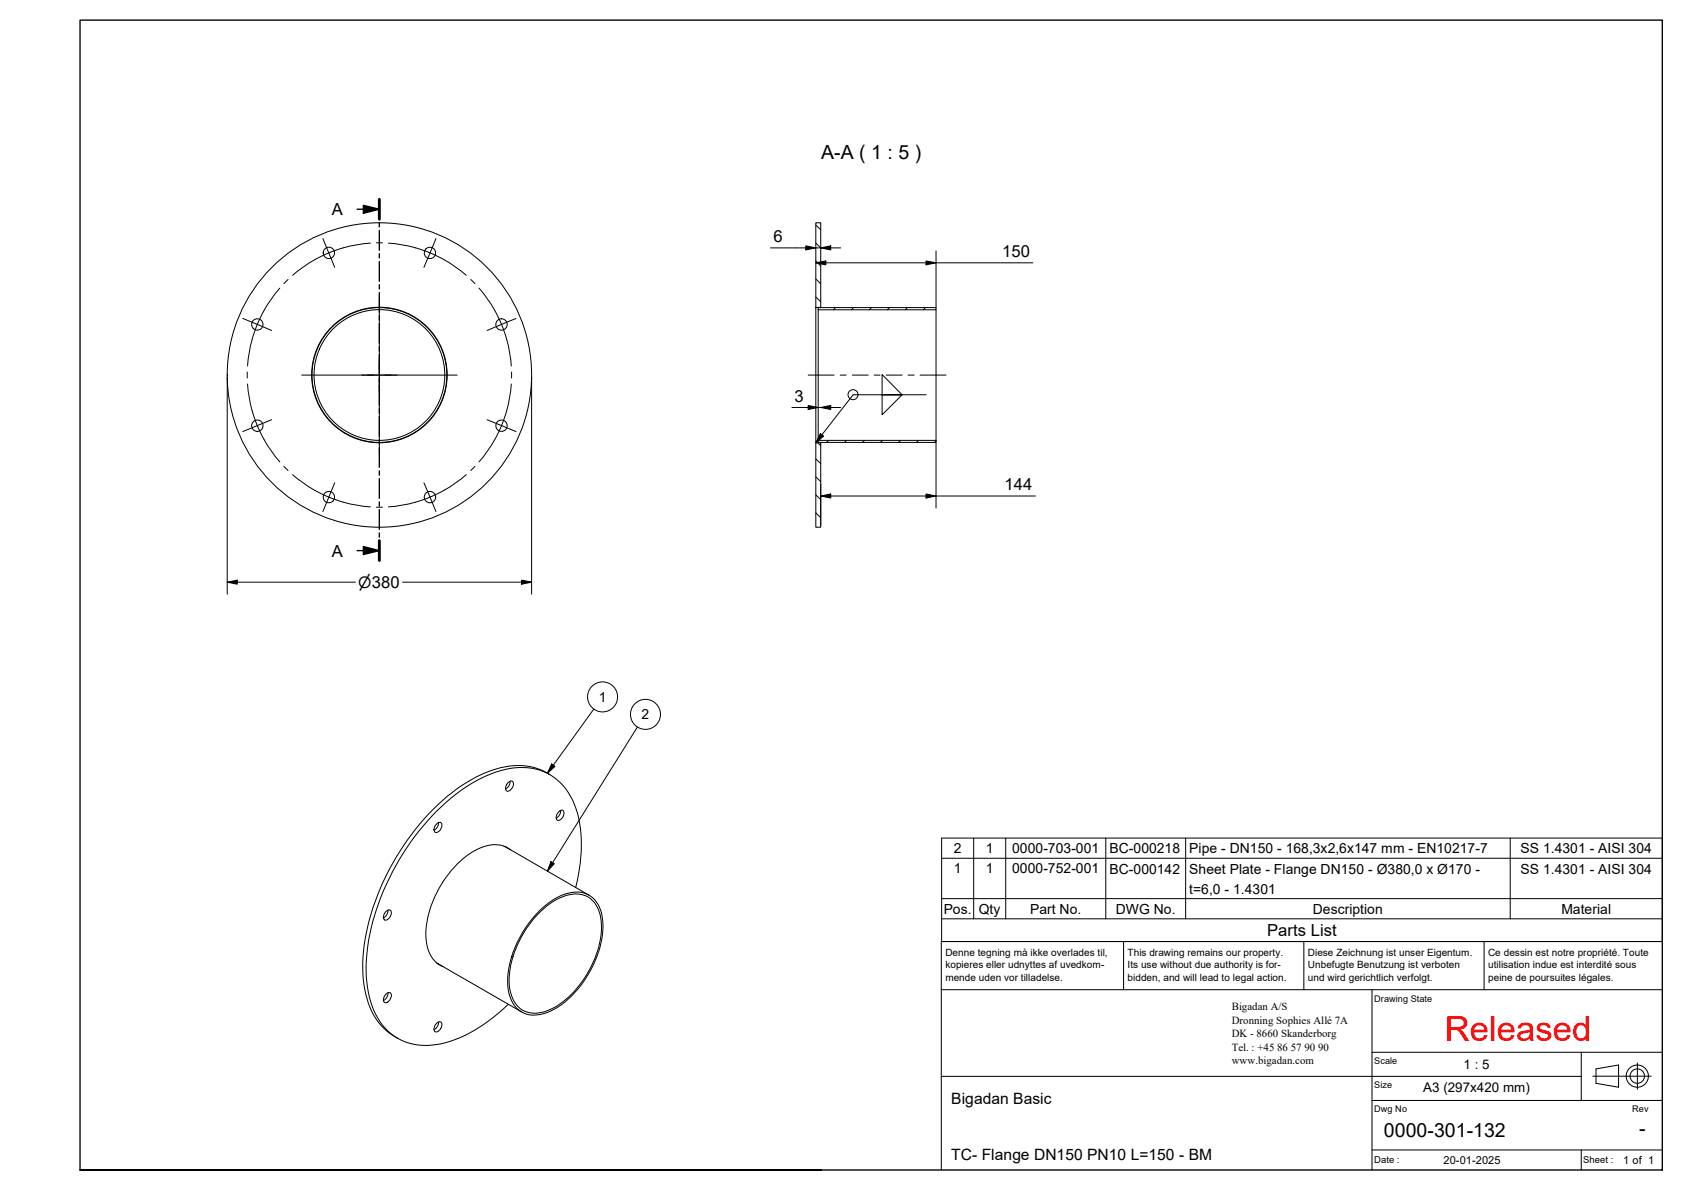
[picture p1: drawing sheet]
<svg xmlns="http://www.w3.org/2000/svg" width="420mm" height="297mm" viewBox="0 0 420 297" stroke-linecap="round" stroke-linejoin="round" font-family="sans-serif">
<!-- layer: Hatch -->
<g fill="none" stroke="#000" stroke-width=".25">
<path d="M203.7 56.2l1.2 1.1M203.7 74.1l1.2 1.2M203.7 69.6l1.2 1.3M203.7 65.1l1.2 1.3M203.7 60.6l1.2 1.3M208.6 76.8l-.5 .5M213.1 76.8l-.5 .5M217.6 76.8l-.6 .5M222 76.8l-.5 .5M226.5 76.8l-.5 .5M231 76.8l-.5 .5M203.7 119l1.2 1.2"/>
<path d="M203.7 114.5l1.2 1.2M204.1 110.5l.8 .7M206.8 109.9l-.5 .5M211.3 109.9l-.5 .5M215.9 109.9l-.6 .5M220.3 109.9l-.5 .5M224.8 109.9l-.5 .5M229.3 109.9l-.5 .5M233.7 110.1l-.4 .3M203.7 128l1.2 1.2M203.7 123.5l1.2 1.2"/>
</g>
<!-- layer: Visible -->
<g fill="none" stroke="#000" stroke-width=".25">
<path d="M203.7 55.6h1.2v21.1h-1.2zM203.7 76.7v33.8M204.3 76.8h29.4v.5h-29.4zM204.3 77.3v32.6M204.9 76.7v.1M233.7 77.3v32.6M203.7 110.5h1.2v21.1h-1.2zM204.3 109.9h29.4v.5h-29.4zM204.9 110.4v.1M126.9 195.3a.76 .76 0 0 1 1.1-.2 .76 .76 0 0 1 .1 1.1 1.64 1.64 0 0 1-1.6 1.3 1.44 1.44 0 0 1 .4-2.2zM127.3 195a2.2 2.2 0 0 1-1.1 1.9M137.3 193.4a16.1 16.1 0 0 0-14.7-1.1 45 45 0 0 0-19.9 16.1 59.2 59.2 0 0 0-12.1 31.8 23.7 23.7 0 0 0 4 15.1l2.2 2.2 2.5 1.7"/>
<path d="M108.8 205.9l.2-.2a.75 .75 0 0 1 1-.4 .75 .75 0 0 1 .3 1.1 1.5 1.5 0 0 1-1.7 1.3l-.3-.6zM109.5 205.3a2.21 2.21 0 0 1-1.1 1.9M125.8 211.2l21.3 12.3M126.3 211.4l.3 .3M127.5 212.1a7.7 7.7 0 0 0-8.5 0 25.9 25.9 0 0 0-12.7 21.9 7.6 7.6 0 0 0 4.3 7.3M139.6 202.5a.69 .69 0 0 1 1-.2 .69 .69 0 0 1 .2 1 1.58 1.58 0 0 1-1.7 1.4 1.57 1.57 0 0 1 .5-2.2zM140 202.3a2.21 2.21 0 0 1-1.1 1.9M96.4 227.4a.71 .71 0 0 1 1-.2 .71 .71 0 0 1 .3 1 1.58 1.58 0 0 1-1.7 1.4 1.48 1.48 0 0 1 .4-2.2zM96.9 227.2a2.13 2.13 0 0 1-1.2 1.9M134.2 228.2a13.7 13.7 0 0 1 10.1-5 6.4 6.4 0 0 1 5.7 6.3 23.3 23.3 0 0 1-5.5 16.6 15.9 15.9 0 0 1-10.9 6.8 6.1 6.1 0 0 1-6.2-5.5 20.9 20.9 0 0 1 3.5-14.7l1.9-2.8zM134.7 227.4a13.6 13.6 0 0 1 10.1-4.7 6.5 6.5 0 0 1 5.5 5.8 22.6 22.6 0 0 1-4.2 15.9 19.9 19.9 0 0 1-10.7 8.7 6.3 6.3 0 0 1-8.2-4.8 20.6 20.6 0 0 1 2.8-14.6l1.8-3zM143.7 221.5a36.2 36.2 0 0 0 .1-19.6 14.1 14.1 0 0 0-17.8-9.8 38.9 38.9 0 0 0-19.2 12.7 61.3 61.3 0 0 0-15.2 33.1 26 26 0 0 0 3.4 17.3 13.9 13.9 0 0 0 14.9 5.4 36 36 0 0 0 17-9.9"/>
<path d="M96.4 248.1a.76 .76 0 0 1 1.1-.3 .76 .76 0 0 1 .1 1.1 1.41 1.41 0 0 1-1.7 1.3 1.66 1.66 0 0 1 .5-2.1zM96.9 247.8a2.13 2.13 0 0 1-1.2 2M109 240.3l21.2 12.3M109.1 255.3a.71 .71 0 0 1 1-.1 .71 .71 0 0 1 .2 .9 1.58 1.58 0 0 1-1.7 1.4 1.65 1.65 0 0 1 .5-2.2zM109.4 240.7l.4 .1M109.5 255.1a2.21 2.21 0 0 1-1.1 1.9"/>
<circle cx="82.1" cy="63.1" r="1.42"/>
<circle cx="107.3" cy="63.1" r="1.42"/>
<circle cx="64.2" cy="81" r="1.42"/>
<circle cx="94.7" cy="93.6" r="16.3"/>
<circle cx="94.7" cy="93.6" r="16.8"/>
<circle cx="94.7" cy="93.6" r="16.9"/>
<circle cx="94.7" cy="93.6" r="38"/>
<circle cx="125.2" cy="81" r="1.42"/>
<circle cx="64.2" cy="106.3" r="1.42"/>
<circle cx="125.2" cy="106.3" r="1.42"/>
<circle cx="82.1" cy="124.1" r="1.42"/>
<circle cx="107.3" cy="124.1" r="1.42"/>
</g>
<!-- layer: Section Line -->
<g fill="none" stroke="#000" stroke-width=".34">
<path d="M89.2 52.2h5.5M90.7 51.3l4 .9-4 1zM94.7 49.8v4.9M94.7 55.6v1M94.7 57.5v5M94.7 63.3v1.1M94.7 65.3v4.9M94.7 71.1v1M94.7 73v5M94.7 78.8v1.1M94.7 80.8v4.9M94.7 86.6v1"/>
<path d="M94.7 88.5v4.9M94.7 94.3v1.1M94.7 96.3v4.9M94.7 102.1v1M94.7 104v4.9M94.7 109.8v1.1M94.7 111.7v5M94.7 117.5v1.1M94.7 119.5v4.9M89.2 137.4h5.5M90.7 136.4l4 1-4 1zM94.7 125.3v1.1"/>
<path d="M94.7 127.2v5M94.7 133v1.1M94.7 134.9v5"/>
</g>
<path d="M94.7 49.8v4.9M94.7 134.9v5" fill="none" stroke="#000" stroke-width=".72"/>
<path d="M90.7 51.3l4 .9-4 1zM90.7 136.4l4 1-4 1z" fill="#000"/>
<!-- layer: Symbol -->
<g fill="none" stroke="#000" stroke-width=".25">
<path d="M220.2 93.5l5 5h-5h5l-5 5zM231.2 98.5h-18.2l-9.3 12M204.8 108.2l.8 .7-1.9 1.6zM148.3 177l-11.6 16M137.7 190.7l.9 .6-1.9 1.7zM159.1 181.5l-22.4 36M137.5 215.1l.9 .5-1.7 1.9zM235.1 214.2h179.9M243.1 209.2v20.1M251.1 209.2v20.1M276.1 209.2v20.1M296 209.2v20.1"/>
<path d="M377 209.2v20.1M235.1 224.3h179.9v-15.1h-179.9v20.1M235.1 229.3v5.7h179.9v-5.7M415 224.3v5h-179.9"/>
<circle cx="213" cy="98.5" r="1.25"/>
<circle cx="150.4" cy="174" r="3.7"/>
<circle cx="161.1" cy="178.3" r="3.7"/>
</g>
<!-- layer: Border -->
<path d="M20 5h395v287h-395zM205 292h-185h185" fill="none" stroke="#000" stroke-width=".34"/>
<!-- layer: Title -->
<g fill="none" stroke="#000" stroke-width=".25">
<path d="M280.5 235v12M325.5 235v12M370.5 235v12M415 235h-180v57M235 247h180M342.5 247v45M235 268.7h159.8M342.5 274.7h72.5M342.5 262.7h72.5M394.8 262.7v12M397.6 268.6h14.6M398.4 266.8l5.7-1v5.6l-5.7-1z"/>
<path d="M408.8 265.3v6.6M342.5 287h72.5M394.8 287v5"/>
<circle cx="408.7" cy="268.6" r="2.77"/>
<circle cx="408.7" cy="268.6" r="1.8"/>
</g>
<!-- layer: Dimension -->
<g fill="none" stroke="#000" stroke-width=".25">
<path d="M192.4 61.9h17.5M201.2 61.4l2.5 .5-2.5 .5zM203.7 65.6l2.5-.5v1zM203.7 65.6h54.2M204.9 61.9l2.5-.5v1zM231.2 65.1l2.5 .5-2.5 .5zM233.7 62.6v14.2M56.7 94.1v54.2M132.7 94.1v54.2M197.7 101.7h12.2M201.8 101.2l2.5 .5-2.5 .5zM204.9 101.7l2.5-.5v1z"/>
<path d="M233.7 110.4v16.4M204.9 123.8l2.5-.5v1zM204.9 123.8h53.6M204.9 120.8v10.3M231.2 123.3l2.5 .5-2.5 .5zM56.7 145.3l2.5-.5v1zM56.7 145.3h32M100.5 145.3h32.2M130.2 144.8l2.5 .5-2.5 .5z"/>
</g>
<path d="M201.2 61.4l2.5 .5-2.5 .5zM203.7 65.6l2.5-.5v1zM204.9 61.9l2.5-.5v1zM231.2 65.1l2.5 .5-2.5 .5zM201.8 101.2l2.5 .5-2.5 .5zM204.9 101.7l2.5-.5v1zM204.9 123.8l2.5-.5v1zM231.2 123.3l2.5 .5-2.5 .5zM56.7 145.3l2.5-.5v1zM130.2 144.8l2.5 .5-2.5 .5z" fill="#000"/>
<!-- layer: Symbol -->
<path d="M204.8 108.2l.8 .7-1.9 1.6zM137.7 190.7l.9 .6-1.9 1.7zM137.5 215.1l.9 .5-1.7 1.9z" fill="#000"/>
<!-- layer: Center Mark -->
<path d="M80.6 59.5l3 7.2M108.8 59.5l-3 7.2M60.6 79.5l7.2 3M94.7 74.2v38.8M128.8 79.5l-7.2 3M75.3 93.6h38.8M67.8 104.8l-7.2 2.9M121.6 104.8l7.2 2.9M83.6 120.5l-3 7.2M105.8 120.5l3 7.2" fill="none" stroke="#000" stroke-width=".25"/>
<!-- layer: Centerline -->
<g fill="none" stroke="#000" stroke-width=".25">
<path d="M69.9 71.9a33 33 0 0 0-8.1 19.5M71.9 69.7l-1 1.1M92.5 60.7a33 33 0 0 0-19.5 8M95.5 60.6h-1.5M97 60.7a33 33 0 0 1 19.4 8M117.5 69.7l1.1 1.1M119.6 71.9a33 33 0 0 1 8 19.5M61.7 92.9v1.5M61.8 95.9a33 33 0 0 0 8 19.4M127.6 95.9a33 33 0 0 1-8 19.4M127.7 92.9v1.5M201.8 93.6h6.4"/>
<path d="M209.8 93.6h1.4M212.8 93.6h3.9M218.2 93.6h1.5M221.2 93.6h4M226.7 93.6h1.5M229.7 93.6h6.5M70.9 116.4l1 1.1M73 118.5a33 33 0 0 0 19.5 8M116.4 118.5a33 33 0 0 1-19.4 8M118.6 116.4l-1.1 1.1M94 126.6h1.5"/>
</g>
<text font-size="8.6" fill="#f00" x="360.7" y="259.7">Released</text>
<g font-size="4.9">
<text x="205" y="39.6">A-A ( 1 : 5 )</text>
<text x="345.5" y="283.7">0000-301-132</text>
<text x="409.2" y="283.3">-</text>
</g>
<g font-size="4.1">
<text x="82.8" y="53.7">A</text>
<text x="193.1" y="60.4">6</text>
<text x="250.2" y="64.2">150</text>
<text x="198.4" y="100.3">3</text>
<text x="250.8" y="122.4">144</text>
<text x="82.8" y="138.9">A</text>
<text x="316.3" y="233.7">Parts List</text>
</g>
<g font-size="3.9">
<text x="89.4" y="146.8">⌀380</text>
<text x="237.5" y="275.5">Bigadan Basic</text>
<text x="237.5" y="289.5">TC- Flange DN150 PN10 L=150 - BM</text>
</g>
<g font-size="3.5">
<text x="149.5" y="175.2">1</text>
<text x="160.1" y="179.6">2</text>
<text x="238.1" y="213">2</text>
<text x="246.1" y="213">1</text>
<text x="252.7" y="213">0000-703-001</text>
<text x="277" y="213">BC-000218</text>
<text x="296.9" y="213">Pipe - DN150 - 168,3x2,6x147 mm - EN10217-7</text>
<text x="379.6" y="213">SS 1.4301 - AISI 304</text>
<text x="238.1" y="218">1</text>
<text x="246.1" y="218">1</text>
<text x="252.7" y="218">0000-752-001</text>
<text x="277" y="218">BC-000142</text>
<text x="296.9" y="218">Sheet Plate - Flange DN150 - Ø380,0 x Ø170 -</text>
<text x="379.6" y="218">SS 1.4301 - AISI 304</text>
<text x="296.9" y="223.1">t=6,0 - 1.4301</text>
<text x="235.6" y="228.1">Pos.</text>
<text x="244.3" y="228.1">Qty</text>
<text x="257.2" y="228.1">Part No.</text>
<text x="278.6" y="228.1">DWG No.</text>
<text x="327.8" y="228.1">Description</text>
<text x="389.8" y="228.1">Material</text>
</g>
<g font-size="3.3">
<text x="365.4" y="266.9">1 : 5</text>
<text x="355.3" y="272.5">A3 (297x420 mm)</text>
</g>
<g font-size="2.8">
<text x="360.3" y="290.5">20-01-2025</text>
<text x="405.3" y="290.5">1 of 1</text>
</g>
<g font-size="2.7">
<text x="307.5" y="252">Bigadan A/S</text>
<text x="307.5" y="255.5">Dronning Sophies Allé 7A</text>
<text x="307.5" y="262.3">Tel. : +45</text>
<text x="307.5" y="258.9">DK - 8660 Skanderborg</text>
<text x="318.9" y="262.3">86</text>
<text x="322.2" y="262.3">57</text>
<text x="325.6" y="262.3">90</text>
<text x="329.1" y="262.3">90</text>
<text x="307.5" y="265.7">www.bigadan.com</text>
</g>
<g font-size="2.5">
<text x="236" y="238.5">Denne tegning må ikke overlades til,</text>
<text x="281.5" y="238.5">This drawing remains our property.</text>
<text x="326.5" y="238.5">Diese Zeichnung ist unser Eigentum.</text>
<text x="371.5" y="238.5">Ce dessin est notre propriété. Toute</text>
<text x="236" y="241.6">kopieres eller udnyttes af uvedkom-</text>
<text x="236" y="244.8">mende uden vor tilladelse.</text>
<text x="281.5" y="244.8">bidden, and will lead to legal action.</text>
<text x="281.5" y="241.6">Its use without due authority is for-</text>
<text x="326.5" y="241.6">Unbefugte Benutzung ist verboten</text>
<text x="326.5" y="244.8">und wird gerichtlich verfolgt.</text>
<text x="371.5" y="241.6">utilisation indue est interdité sous</text>
<text x="371.5" y="244.8">peine de poursuites légales.</text>
</g>
<g font-size="2.4">
<text x="343.1" y="290.4">Date :</text>
<text x="395.2" y="290.4">Sheet :</text>
</g>
<g font-size="2.3">
<text x="343.1" y="250">Drawing State</text>
<text x="343.1" y="265.7">Scale</text>
<text x="343.1" y="271.7">Size</text>
<text x="343.1" y="277.7">Dwg No</text>
<text x="407.5" y="277.7">Rev</text>
</g>
</svg>
